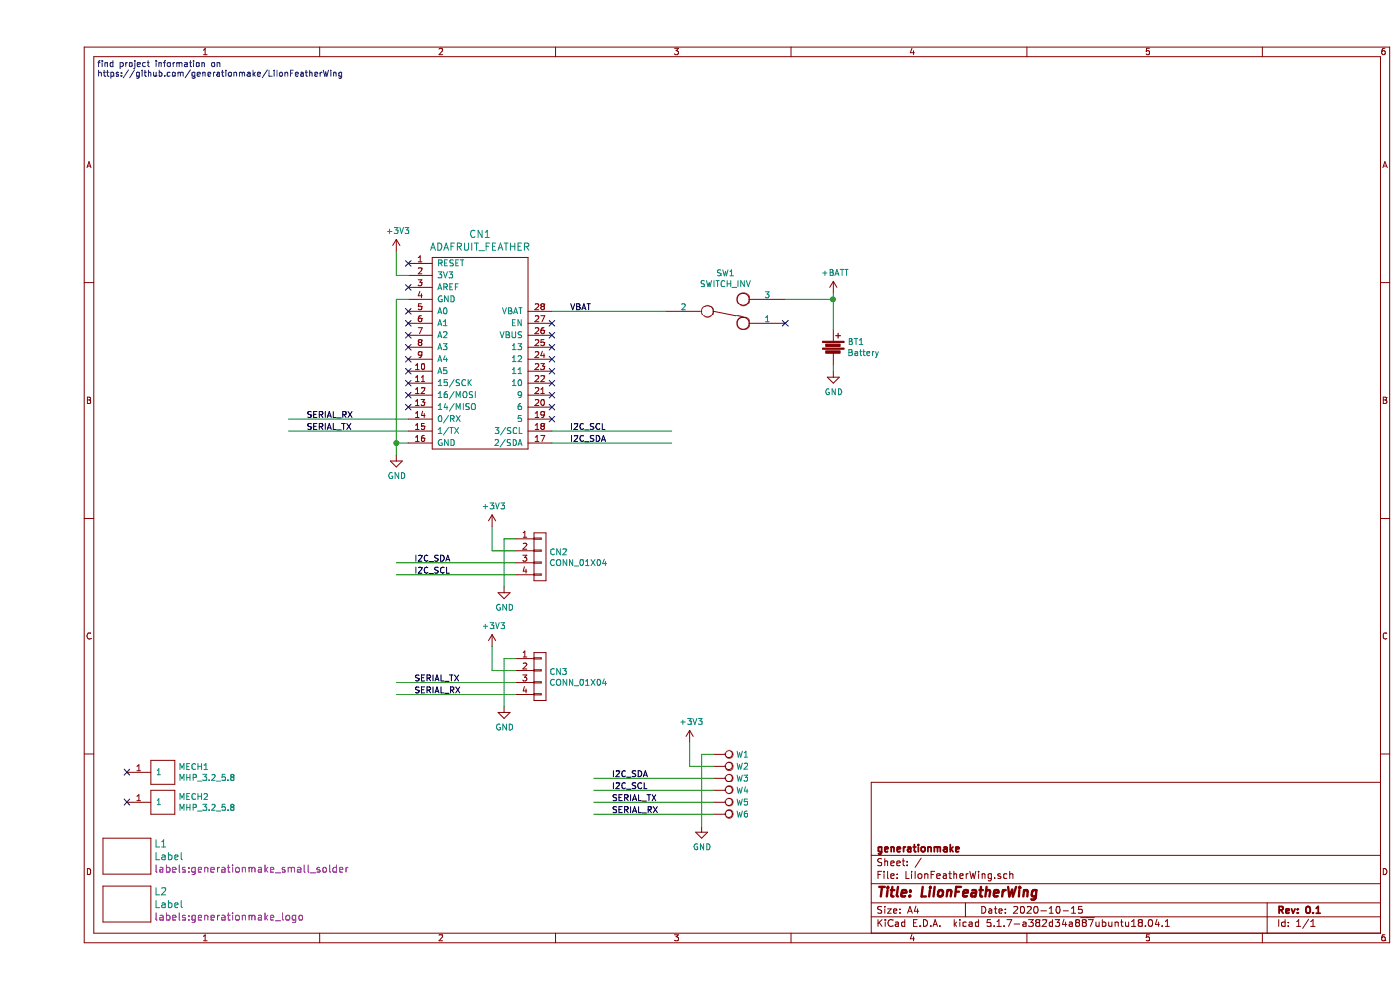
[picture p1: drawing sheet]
EESchema Schematic File Version 4
EELAYER 30 0
EELAYER END
$Descr A4 11693 8268
encoding utf-8
Sheet 1 1
Title "LiIonFeatherWing"
Date "2020-10-15"
Rev "0.1"
Comp "generationmake"
Comment1 ""
Comment2 ""
Comment3 ""
Comment4 ""
$EndDescr
$Comp
L MODULE_compute:ADAFRUIT_FEATHER CN1
U 1 1
P 3700 2950
F 0 "CN1" H 3700 3947 60  0000 C CNN
F 1 "ADAFRUIT_FEATHER" H 3700 3841 60  0000 C CNN
F 2 "MODULE_compute:ADAFRUIT_FEATHER_HOLES" H 3850 3700 60  0001 C CNN
F 3 "" H 3700 2750 60  0000 C CNN
	1    3700 2950
	1    0    0    -1  
$EndComp
$Comp
L devices:Battery BT1
U 1 1
P 6650 2900
F 0 "BT1" H 6768 2946 50  0000 L CNN
F 1 "Battery" H 6768 2855 50  0000 L CNN
F 2 "MECH_battery_holder:KEYSTONE_1043" V 6650 2940 50  0001 C CNN
F 3 "" V 6650 2940 50  0000 C CNN
	1    6650 2900
	1    0    0    -1  
$EndComp
$Comp
L power-supply:+BATT #PWR07
U 1 1
P 6650 2450
F 0 "#PWR07" H 6650 2300 50  0001 C CNN
F 1 "+BATT" H 6665 2623 50  0000 C CNN
F 2 "" H 6650 2450 50  0000 C CNN
F 3 "" H 6650 2450 50  0000 C CNN
	1    6650 2450
	1    0    0    -1  
$EndComp
$Comp
L power-supply:GND #PWR08
U 1 1
P 6650 3100
F 0 "#PWR08" H 6650 2850 50  0001 C CNN
F 1 "GND" H 6655 2927 50  0000 C CNN
F 2 "" H 6650 3100 50  0000 C CNN
F 3 "" H 6650 3100 50  0000 C CNN
	1    6650 3100
	1    0    0    -1  
$EndComp
$Comp
L mechanical-connectors:CONN_01X04 CN2
U 1 1
P 4200 4650
F 0 "CN2" H 4278 4691 50  0000 L CNN
F 1 "CONN_01X04" H 4278 4600 50  0000 L CNN
F 2 "connectors_JST_SH:Connectors_JST_SM04B-SRSS-TB" H 4200 4650 50  0001 C CNN
F 3 "" H 4200 4650 50  0000 C CNN
	1    4200 4650
	1    0    0    -1  
$EndComp
$Comp
L devices:SWITCH_INV SW1
U 1 1
P 5750 2600
F 0 "SW1" H 5750 2285 50  0000 C CNN
F 1 "SWITCH_INV" H 5750 2376 50  0000 C CNN
F 2 "mechanical-switches:WE_450404015514" H 5750 2600 50  0001 C CNN
F 3 "" H 5750 2600 50  0000 C CNN
	1    5750 2600
	1    0    0    1   
$EndComp
Wire Wire Line
	5250 2600 4300 2600
Wire Wire Line
	6650 3050 6650 3100
Wire Wire Line
	3000 4800 4000 4800
Wire Wire Line
	3000 4700 4000 4700
Text Label 3150 4800 0    50   ~ 0
I2C_SCL
Text Label 3150 4700 0    50   ~ 0
I2C_SDA
$Comp
L power-supply:+3V3 #PWR03
U 1 1
P 3800 4400
F 0 "#PWR03" H 3800 4250 50  0001 C CNN
F 1 "+3V3" H 3815 4573 50  0000 C CNN
F 2 "" H 3800 4400 50  0000 C CNN
F 3 "" H 3800 4400 50  0000 C CNN
	1    3800 4400
	1    0    0    -1  
$EndComp
$Comp
L power-supply:GND #PWR05
U 1 1
P 3900 4900
F 0 "#PWR05" H 3900 4650 50  0001 C CNN
F 1 "GND" H 3905 4727 50  0000 C CNN
F 2 "" H 3900 4900 50  0000 C CNN
F 3 "" H 3900 4900 50  0000 C CNN
	1    3900 4900
	1    0    0    -1  
$EndComp
Wire Wire Line
	4000 4500 3900 4500
Wire Wire Line
	3900 4500 3900 4900
Wire Wire Line
	4000 4600 3800 4600
Wire Wire Line
	3800 4600 3800 4400
Wire Wire Line
	4300 3600 5300 3600
Wire Wire Line
	4300 3700 5300 3700
Text Label 4450 3600 0    50   ~ 0
I2C_SCL
Text Label 4450 3700 0    50   ~ 0
I2C_SDA
$Comp
L mechanical-connectors:CONN_01X04 CN3
U 1 1
P 4200 5650
F 0 "CN3" H 4278 5691 50  0000 L CNN
F 1 "CONN_01X04" H 4278 5600 50  0000 L CNN
F 2 "connectors_JST_SH:Connectors_JST_SM04B-SRSS-TB" H 4200 5650 50  0001 C CNN
F 3 "" H 4200 5650 50  0000 C CNN
	1    4200 5650
	1    0    0    -1  
$EndComp
Wire Wire Line
	3000 5800 4000 5800
Wire Wire Line
	3000 5700 4000 5700
Text Label 3150 5800 0    50   ~ 0
SERIAL_RX
Text Label 3150 5700 0    50   ~ 0
SERIAL_TX
$Comp
L power-supply:+3V3 #PWR04
U 1 1
P 3800 5400
F 0 "#PWR04" H 3800 5250 50  0001 C CNN
F 1 "+3V3" H 3815 5573 50  0000 C CNN
F 2 "" H 3800 5400 50  0000 C CNN
F 3 "" H 3800 5400 50  0000 C CNN
	1    3800 5400
	1    0    0    -1  
$EndComp
$Comp
L power-supply:GND #PWR06
U 1 1
P 3900 5900
F 0 "#PWR06" H 3900 5650 50  0001 C CNN
F 1 "GND" H 3905 5727 50  0000 C CNN
F 2 "" H 3900 5900 50  0000 C CNN
F 3 "" H 3900 5900 50  0000 C CNN
	1    3900 5900
	1    0    0    -1  
$EndComp
Wire Wire Line
	4000 5500 3900 5500
Wire Wire Line
	3900 5500 3900 5900
Wire Wire Line
	4000 5600 3800 5600
Wire Wire Line
	3800 5600 3800 5400
Wire Wire Line
	2100 3500 3100 3500
Wire Wire Line
	2100 3600 3100 3600
Text Label 2250 3500 0    50   ~ 0
SERIAL_RX
Text Label 2250 3600 0    50   ~ 0
SERIAL_TX
$Comp
L power-supply:GND #PWR02
U 1 1
P 3000 3800
F 0 "#PWR02" H 3000 3550 50  0001 C CNN
F 1 "GND" H 3005 3627 50  0000 C CNN
F 2 "" H 3000 3800 50  0000 C CNN
F 3 "" H 3000 3800 50  0000 C CNN
	1    3000 3800
	1    0    0    -1  
$EndComp
Text Label 4450 2600 0    50   ~ 0
VBAT
Wire Wire Line
	3100 2500 3000 2500
Wire Wire Line
	3000 2500 3000 3700
Wire Wire Line
	3100 3700 3000 3700
Connection ~ 3000 3700
Wire Wire Line
	3000 3700 3000 3800
$Comp
L power-supply:+3V3 #PWR01
U 1 1
P 3000 2100
F 0 "#PWR01" H 3000 1950 50  0001 C CNN
F 1 "+3V3" H 3015 2273 50  0000 C CNN
F 2 "" H 3000 2100 50  0000 C CNN
F 3 "" H 3000 2100 50  0000 C CNN
	1    3000 2100
	1    0    0    -1  
$EndComp
Wire Wire Line
	3100 2300 3000 2300
Wire Wire Line
	3000 2300 3000 2100
NoConn ~ 3100 2200
NoConn ~ 3100 2400
NoConn ~ 3100 2600
NoConn ~ 3100 2700
NoConn ~ 3100 2800
NoConn ~ 3100 2900
NoConn ~ 3100 3000
NoConn ~ 3100 3100
NoConn ~ 3100 3200
NoConn ~ 3100 3300
NoConn ~ 3100 3400
NoConn ~ 4300 2700
NoConn ~ 4300 2800
NoConn ~ 4300 2900
NoConn ~ 4300 3000
NoConn ~ 4300 3100
NoConn ~ 4300 3200
NoConn ~ 4300 3300
NoConn ~ 4300 3400
NoConn ~ 4300 3500
Wire Wire Line
	6650 2450 6650 2500
Wire Wire Line
	6250 2500 6650 2500
Connection ~ 6650 2500
Wire Wire Line
	6650 2500 6650 2750
NoConn ~ 6250 2700
$Comp
L devices:Label L2
U 1 1
P 750 7550
F 0 "L2" H 978 7656 60  0000 L CNN
F 1 "Label" H 978 7550 60  0000 L CNN
F 2 "labels:generationmake_logo" H 978 7444 60  0000 L CNN
F 3 "" H 750 7550 60  0000 C CNN
	1    750  7550
	1    0    0    -1  
$EndComp
$Comp
L devices:Label L1
U 1 1
P 750 7150
F 0 "L1" H 978 7256 60  0000 L CNN
F 1 "Label" H 978 7150 60  0000 L CNN
F 2 "labels:generationmake_small_solder" H 978 7044 60  0000 L CNN
F 3 "" H 750 7150 60  0000 C CNN
	1    750  7150
	1    0    0    -1  
$EndComp
$Comp
L MECH_mounting-holes:MHP_3.2_5.8 MECH2
U 1 1
P 1050 6700
F 0 "MECH2" H 1178 6746 50  0000 L CNN
F 1 "MHP_3.2_5.8" H 1178 6655 50  0000 L CNN
F 2 "MECH_mounting_holes:MHP_3.2_5.8" H 950 6750 50  0001 C CNN
F 3 "" H 1050 6700 50  0001 C CNN
	1    1050 6700
	1    0    0    -1  
$EndComp
NoConn ~ 750  6700
$Comp
L MECH_mounting-holes:MHP_3.2_5.8 MECH1
U 1 1
P 1050 6450
F 0 "MECH1" H 1178 6496 50  0000 L CNN
F 1 "MHP_3.2_5.8" H 1178 6405 50  0000 L CNN
F 2 "MECH_mounting_holes:MHP_3.2_5.8" H 950 6500 50  0001 C CNN
F 3 "" H 1050 6450 50  0001 C CNN
	1    1050 6450
	1    0    0    -1  
$EndComp
NoConn ~ 750  6450
Wire Wire Line
	4650 6800 5650 6800
Text Label 4800 6800 0    50   ~ 0
SERIAL_RX
Text Label 4800 6700 0    50   ~ 0
SERIAL_TX
Wire Wire Line
	4650 6600 5650 6600
Wire Wire Line
	4650 6500 5650 6500
Text Label 4800 6600 0    50   ~ 0
I2C_SCL
Text Label 4800 6500 0    50   ~ 0
I2C_SDA
$Comp
L power-supply:+3V3 #PWR09
U 1 1
P 5450 6200
F 0 "#PWR09" H 5450 6050 50  0001 C CNN
F 1 "+3V3" H 5465 6373 50  0000 C CNN
F 2 "" H 5450 6200 50  0000 C CNN
F 3 "" H 5450 6200 50  0000 C CNN
	1    5450 6200
	1    0    0    -1  
$EndComp
$Comp
L power-supply:GND #PWR010
U 1 1
P 5550 6900
F 0 "#PWR010" H 5550 6650 50  0001 C CNN
F 1 "GND" H 5555 6727 50  0000 C CNN
F 2 "" H 5550 6900 50  0000 C CNN
F 3 "" H 5550 6900 50  0000 C CNN
	1    5550 6900
	1    0    0    -1  
$EndComp
Wire Wire Line
	5650 6300 5550 6300
Wire Wire Line
	5650 6400 5450 6400
Wire Wire Line
	5450 6400 5450 6200
Wire Wire Line
	4650 6700 5650 6700
Wire Wire Line
	5550 6300 5550 6900
$Comp
L mechanical-connectors:TEST_1P W1
U 1 1
P 5650 6300
F 0 "W1" V 5650 6488 50  0000 L CNN
F 1 "TEST_1P" V 5695 6488 50  0001 L CNN
F 2 "wire_pads:SolderWirePad_single_0-8mmDrill" H 5850 6300 50  0001 C CNN
F 3 "" H 5850 6300 50  0000 C CNN
	1    5650 6300
	0    1    1    0   
$EndComp
$Comp
L mechanical-connectors:TEST_1P W2
U 1 1
P 5650 6400
F 0 "W2" V 5650 6588 50  0000 L CNN
F 1 "TEST_1P" V 5695 6588 50  0001 L CNN
F 2 "wire_pads:SolderWirePad_single_0-8mmDrill" H 5850 6400 50  0001 C CNN
F 3 "" H 5850 6400 50  0000 C CNN
	1    5650 6400
	0    1    1    0   
$EndComp
$Comp
L mechanical-connectors:TEST_1P W3
U 1 1
P 5650 6500
F 0 "W3" V 5650 6688 50  0000 L CNN
F 1 "TEST_1P" V 5695 6688 50  0001 L CNN
F 2 "wire_pads:SolderWirePad_single_0-8mmDrill" H 5850 6500 50  0001 C CNN
F 3 "" H 5850 6500 50  0000 C CNN
	1    5650 6500
	0    1    1    0   
$EndComp
$Comp
L mechanical-connectors:TEST_1P W4
U 1 1
P 5650 6600
F 0 "W4" V 5650 6788 50  0000 L CNN
F 1 "TEST_1P" V 5695 6788 50  0001 L CNN
F 2 "wire_pads:SolderWirePad_single_0-8mmDrill" H 5850 6600 50  0001 C CNN
F 3 "" H 5850 6600 50  0000 C CNN
	1    5650 6600
	0    1    1    0   
$EndComp
$Comp
L mechanical-connectors:TEST_1P W5
U 1 1
P 5650 6700
F 0 "W5" V 5650 6888 50  0000 L CNN
F 1 "TEST_1P" V 5695 6888 50  0001 L CNN
F 2 "wire_pads:SolderWirePad_single_0-8mmDrill" H 5850 6700 50  0001 C CNN
F 3 "" H 5850 6700 50  0000 C CNN
	1    5650 6700
	0    1    1    0   
$EndComp
$Comp
L mechanical-connectors:TEST_1P W6
U 1 1
P 5650 6800
F 0 "W6" V 5650 6988 50  0000 L CNN
F 1 "TEST_1P" V 5695 6988 50  0001 L CNN
F 2 "wire_pads:SolderWirePad_single_0-8mmDrill" H 5850 6800 50  0001 C CNN
F 3 "" H 5850 6800 50  0000 C CNN
	1    5650 6800
	0    1    1    0   
$EndComp
Text Notes 500  650  0    50   ~ 0
find project information on\nhttps://github.com/generationmake/LiIonFeatherWing
$EndSCHEMATC
